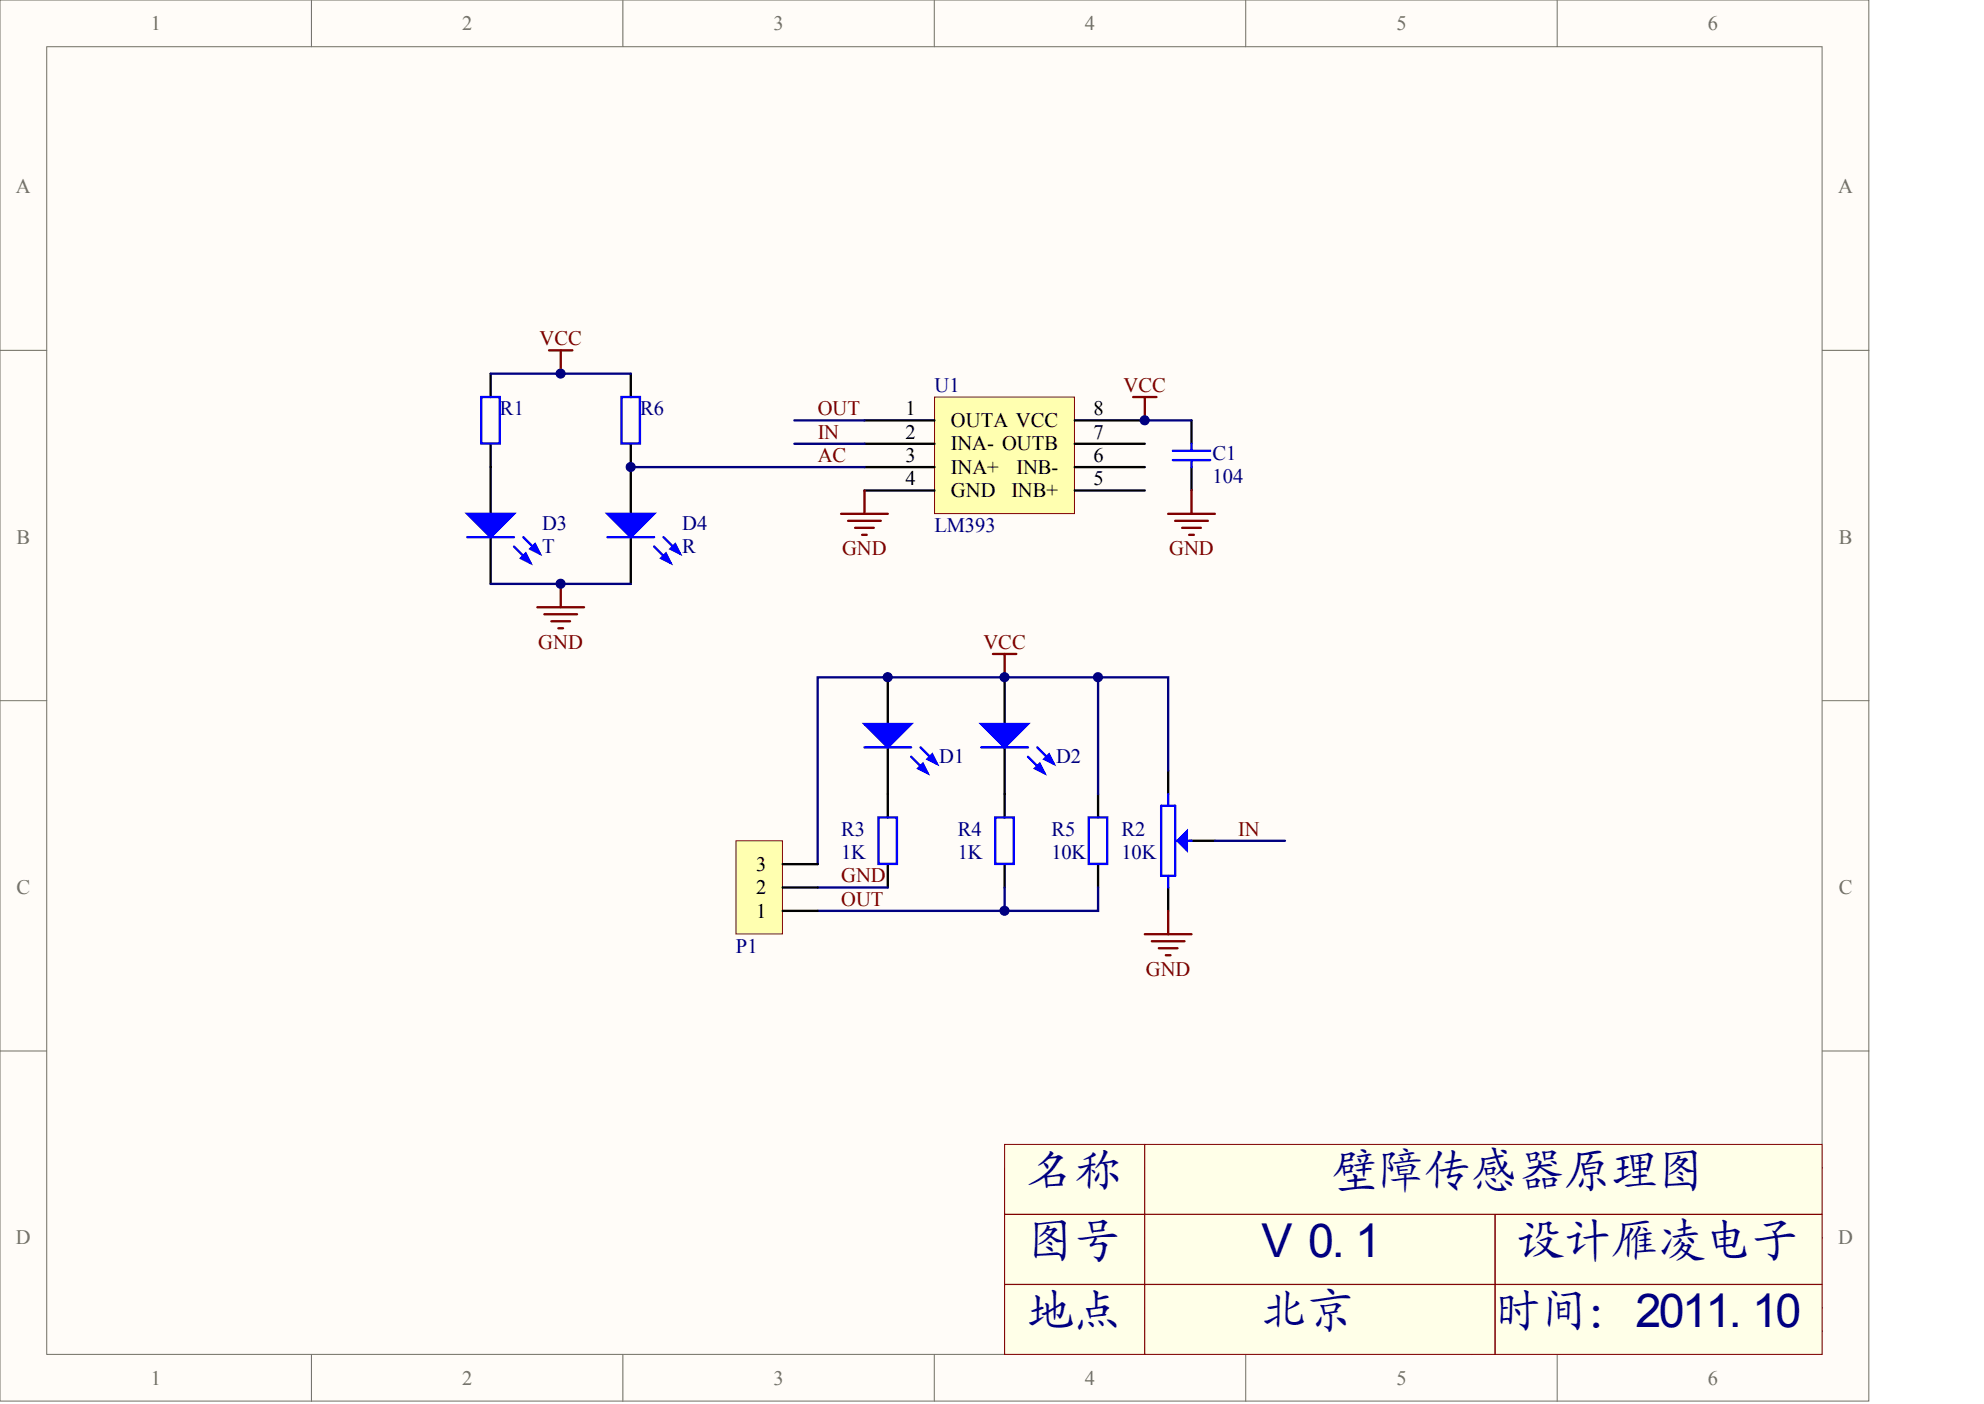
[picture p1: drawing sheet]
<svg xmlns="http://www.w3.org/2000/svg" width="840mm" height="594mm" viewBox="0 0 840 594" stroke-linecap="round" stroke-linejoin="round" font-family="sans-serif">
<g fill="#fffcf8" stroke="#716f64" stroke-width=".42">
<path d="M0 0h790.9v592.8h-790.9z"/>
<path d="M19.8 19.8h751.3v553.3h-751.3z"/>
</g>
<g fill="none" stroke="#716f64" stroke-width=".42">
<path d="M131.8 0v19.8M263.6 0v19.8M395.4 0v19.8M527.2 0v19.8M659 0v19.8M0 148.2h19.8M771.2 148.2h19.8M0 296.5h19.8M771.2 296.5h19.8M0 444.7h19.8M771.2 444.7h19.8M131.8 573.2v19.7"/>
<path d="M263.6 573.2v19.7M395.4 573.2v19.7M527.2 573.2v19.7M659 573.2v19.7"/>
</g>
<path d="M771.2 494.1h-346.1v79.1M425.1 523.8h346.1M474.6 523.8v29.6M672.3 523.8v29.6M425.1 553.4h346.1M622.9 553.4v19.8M425.1 563.3h346.1" fill="none" stroke="#000" stroke-width=".42"/>
<path d="M395.5 168h59.2v49.3h-59.2z" fill="#ffffb0" stroke="#800000" stroke-width=".42"/>
<g fill="none" stroke="#000" stroke-width=".99">
<path d="M365.8 177.9h29.7M454.8 177.9h29.7M504.2 177.9v9.9M365.8 187.8h29.7M365.8 197.7h29.7M454.8 187.8h29.7M454.8 197.7h29.7M504.2 197.7v9.8M365.8 207.5h29.7M454.8 207.5h29.7M375.7 286.6v19.8M425.1 286.6v19.8"/>
<path d="M375.7 316.2v29.7M425.1 316.2v29.7M464.7 336v9.9M494.4 326.1v9.9M504.2 355.8h9.9M375.7 365.7v9.8M425.1 365.7v9.8M464.7 365.7v9.8M494.4 375.5v9.9"/>
</g>
<g fill="none" stroke="#00f" stroke-width=".99">
<path d="M496.3 194.7h15.9M496.3 190.7h15.9M504.2 187.8v2.9M504.2 194.7v3M365.8 316.2h19.8M389.6 316.2l6.9 7M415.3 316.2h19.7M439 316.2l6.9 7M385.6 320.2l6.9 6.9M435 320.2l7 6.9M494.4 336v4.9M371.8 345.9h7.8v19.7h-7.8z"/>
<path d="M421.2 345.9h7.8v19.7h-7.8zM460.7 345.9h7.9v19.7h-7.9zM491.4 340.9h5.9v29.7h-5.9zM497.3 355.8h6.9M494.4 370.6v4.9"/>
</g>
<g fill="#00f" stroke="#00f" stroke-width=".99">
<path d="M365.8 306.4h19.8l-9.9 9.8z"/>
<path d="M388.6 325.1l1.9-1.9 2 3.9z"/>
<path d="M392.5 321.2l2-2 2 4z"/>
<path d="M415.3 306.4h19.7l-9.9 9.8z"/>
<path d="M438 325.1l2-1.9 2 3.9z"/>
<path d="M442 321.2l1.9-2 2 4z"/>
<path d="M498.3 355.8l4-4v7.9z"/>
</g>
<g fill="none" stroke="#800000" stroke-width=".99">
<path d="M479.5 168h9.9M484.5 168v9.9M355.9 217.4h19.8M365.8 207.5v9.9M494.4 217.4h19.7M504.2 207.5v9.9M358.9 220.4h13.8M361.9 223.3h7.9M364.8 226.3h2M497.3 220.4h13.9M500.3 223.3h7.9M503.3 226.3h1.9"/>
<path d="M420.2 276.7h9.9M425.1 276.7v9.9M484.5 395.3h19.7M487.4 398.3h13.9M494.4 385.4v9.9M490.4 401.2h7.9M493.4 404.2h1.9"/>
</g>
<path d="M336.2 177.9h29.6M484.5 177.9h19.7M336.2 187.8h29.6M464.7 286.6v49.4M494.4 326.1v-39.5h-148.4v79.1M514.1 355.8h29.7M346 375.5h29.7M425.1 375.5v9.9M464.7 375.5v9.9h-118.7" fill="none" stroke="#000080" stroke-width=".99"/>
<g fill="#ffffe8" stroke="#800000" stroke-width=".42">
<path d="M425.1 484.2h59.3v29.6h-59.3z"/>
<path d="M425.1 513.9h59.3v29.5h-59.3z"/>
<path d="M484.5 513.9h148.2v29.5h-148.2z"/>
<path d="M425.1 543.5h59.3v29.6h-59.3z"/>
<path d="M484.5 543.5h148.2v29.6h-148.2z"/>
<path d="M484.5 484.2h286.6v29.6h-286.6z"/>
<path d="M632.8 513.9h138.3v29.5h-138.3z"/>
<path d="M632.8 543.5h138.3v29.6h-138.3z"/>
</g>
<path d="M207.6 158.1v9.9M267 158.1v9.9M207.6 187.8v29.6M267 187.8v29.6M207.6 227.3v19.8M267 227.3v19.8" fill="none" stroke="#000" stroke-width=".99"/>
<g fill="#00f" stroke="#00f" stroke-width=".99">
<path d="M197.7 217.4h19.8l-9.9 9.9z"/>
<path d="M220.5 236.2l2-2 1.9 4z"/>
<path d="M224.4 232.2l2-1.9 2 3.9z"/>
<path d="M257.1 217.4h19.7l-9.8 9.9z"/>
<path d="M279.8 236.2l2-2 2 4z"/>
<path d="M283.8 232.2l1.9-1.9 2 3.9z"/>
</g>
<path d="M203.7 168h7.8v19.7h-7.8zM263 168h7.8v19.7h-7.8zM197.7 227.3h19.8M217.5 231.3l6.9 6.9M221.5 227.3l6.9 6.9M257.1 227.3h19.7M276.8 231.3l7 6.9M280.8 227.3l6.9 6.9" fill="none" stroke="#00f" stroke-width=".99"/>
<path d="M232.3 148.2h9.9M237.3 148.2v9.9M227.4 256.9h19.8M230.4 259.9h13.8M237.3 247.1v9.8M233.3 262.9h7.9M236.3 265.8h2" fill="none" stroke="#800000" stroke-width=".99"/>
<path d="M207.6 158.1h59.4M267 197.7h98.8M207.6 247.1h59.4" fill="none" stroke="#000080" stroke-width=".99"/>
<path d="M311.4 355.8h19.7v39.4h-19.7z" fill="#ffffb0" stroke="#800000" stroke-width=".42"/>
<path d="M331.2 375.5h14.8M331.2 365.7h14.8M331.2 385.4h14.8" fill="none" stroke="#000" stroke-width=".99"/>
<g fill="#000080" stroke="#000080" stroke-width=".42">
<circle cx="237.2" cy="247" r="1.93"/>
<circle cx="237.2" cy="158.1" r="1.93"/>
<circle cx="266.9" cy="197.6" r="1.93"/>
<circle cx="375.7" cy="286.5" r="1.93"/>
<circle cx="425.1" cy="385.4" r="1.93"/>
<circle cx="425.1" cy="286.5" r="1.93"/>
<circle cx="464.6" cy="286.5" r="1.93"/>
<circle cx="484.4" cy="177.8" r="1.93"/>
</g>
<g font-size="19.8" fill="#000080">
<text x="435" y="502.1">名称</text>
<text x="563.6" y="502.1">壁障传感器原理图</text>
<text x="435" y="531.8">图号</text>
<text x="533.9" y="531.8">V 0. 1</text>
<text x="642.7" y="531.8">设计雁凌电子</text>
<text x="435" y="561.4">地点</text>
<text x="533.9" y="561.4">北京</text>
<text x="632.8" y="561.4">时间：2011. 10</text>
</g>
<g font-size="8.7" fill="#716f64">
<text x="63.8" y="12.7">1</text>
<text x="195.6" y="12.7">2</text>
<text x="327.4" y="12.7">3</text>
<text x="459.2" y="12.7">4</text>
<text x="591" y="12.7">5</text>
<text x="722.7" y="12.7">6</text>
<text x="6.7" y="81.9">A</text>
<text x="777.9" y="81.9">A</text>
<text x="7" y="230.1">B</text>
<text x="778.2" y="230.1">B</text>
<text x="7" y="378.3">C</text>
<text x="778.2" y="378.3">C</text>
<text x="6.7" y="526.6">D</text>
<text x="777.9" y="526.6">D</text>
<text x="63.8" y="585.9">1</text>
<text x="195.6" y="585.9">2</text>
<text x="327.4" y="585.9">3</text>
<text x="459.2" y="585.9">4</text>
<text x="591" y="585.9">5</text>
<text x="722.7" y="585.9">6</text>
</g>
<g font-size="8.7" fill="#800000">
<text x="228.3" y="146.1">VCC</text>
<text x="475.5" y="165.9">VCC</text>
<text x="346" y="175.8">OUT</text>
<text x="346" y="185.6">IN</text>
<text x="346" y="195.5">AC</text>
<text x="356.3" y="235">GND</text>
<text x="494.8" y="235">GND</text>
<text x="227.8" y="274.6">GND</text>
<text x="416.1" y="274.6">VCC</text>
<text x="524" y="353.6">IN</text>
<text x="355.9" y="373.4">GND</text>
<text x="355.9" y="383.3">OUT</text>
<text x="484.9" y="412.9">GND</text>
</g>
<g font-size="8.7" fill="#000080">
<text x="395.5" y="165.9">U1</text>
<text x="211.6" y="175.8">R1</text>
<text x="270.9" y="175.8">R6</text>
<text x="513.1" y="194.5">C1</text>
<text x="513.1" y="204.4">104</text>
<text x="229.4" y="224.2">D3</text>
<text x="288.7" y="224.2">D4</text>
<text x="395.5" y="225.2">LM393</text>
<text x="229.4" y="234.1">T</text>
<text x="288.7" y="234.1">R</text>
<text x="397.5" y="323">D1</text>
<text x="446.9" y="323">D2</text>
<text x="355.9" y="353.6">R3</text>
<text x="405.4" y="353.6">R4</text>
<text x="444.9" y="353.6">R5</text>
<text x="474.6" y="353.6">R2</text>
<text x="355.9" y="363.5">1K</text>
<text x="405.4" y="363.5">1K</text>
<text x="444.9" y="363.5">10K</text>
<text x="474.6" y="363.5">10K</text>
<text x="311.4" y="403">P1</text>
</g>
<g font-size="8.7">
<text x="383.2" y="175.8">1</text>
<text x="462.7" y="175.8">8</text>
<text x="383.2" y="185.6">2</text>
<text x="402.4" y="180.7">OUTA VCC</text>
<text x="462.7" y="185.6">7</text>
<text x="402.4" y="190.6">INA- OUTB</text>
<text x="383.2" y="195.5">3</text>
<text x="462.7" y="195.5">6</text>
<text x="402.4" y="200.5">INA+</text>
<text x="430.2" y="200.5">INB-</text>
<text x="383.2" y="205.4">4</text>
<text x="462.7" y="205.4">5</text>
<text x="402.4" y="210.3">GND</text>
<text x="428" y="210.3">INB+</text>
<text x="319.9" y="368.5">3</text>
<text x="319.9" y="378.3">2</text>
<text x="319.9" y="388.2">1</text>
<text x="430.1" y="501.9">Title</text>
<text x="430.1" y="531.5">Size</text>
<text x="479.5" y="531.5">Number</text>
<text x="677.3" y="531.5">Revision</text>
<text x="435" y="546.3">A4</text>
<text x="430.1" y="561.2">Date:</text>
<text x="474.6" y="561.2">2012-8-15</text>
<text x="627.8" y="561.2">Sheet</text>
<text x="655.8" y="561.2">of</text>
<text x="474.6" y="571">E:\</text>
<text x="627.8" y="571">Drawn By:</text>
</g>
</svg>
